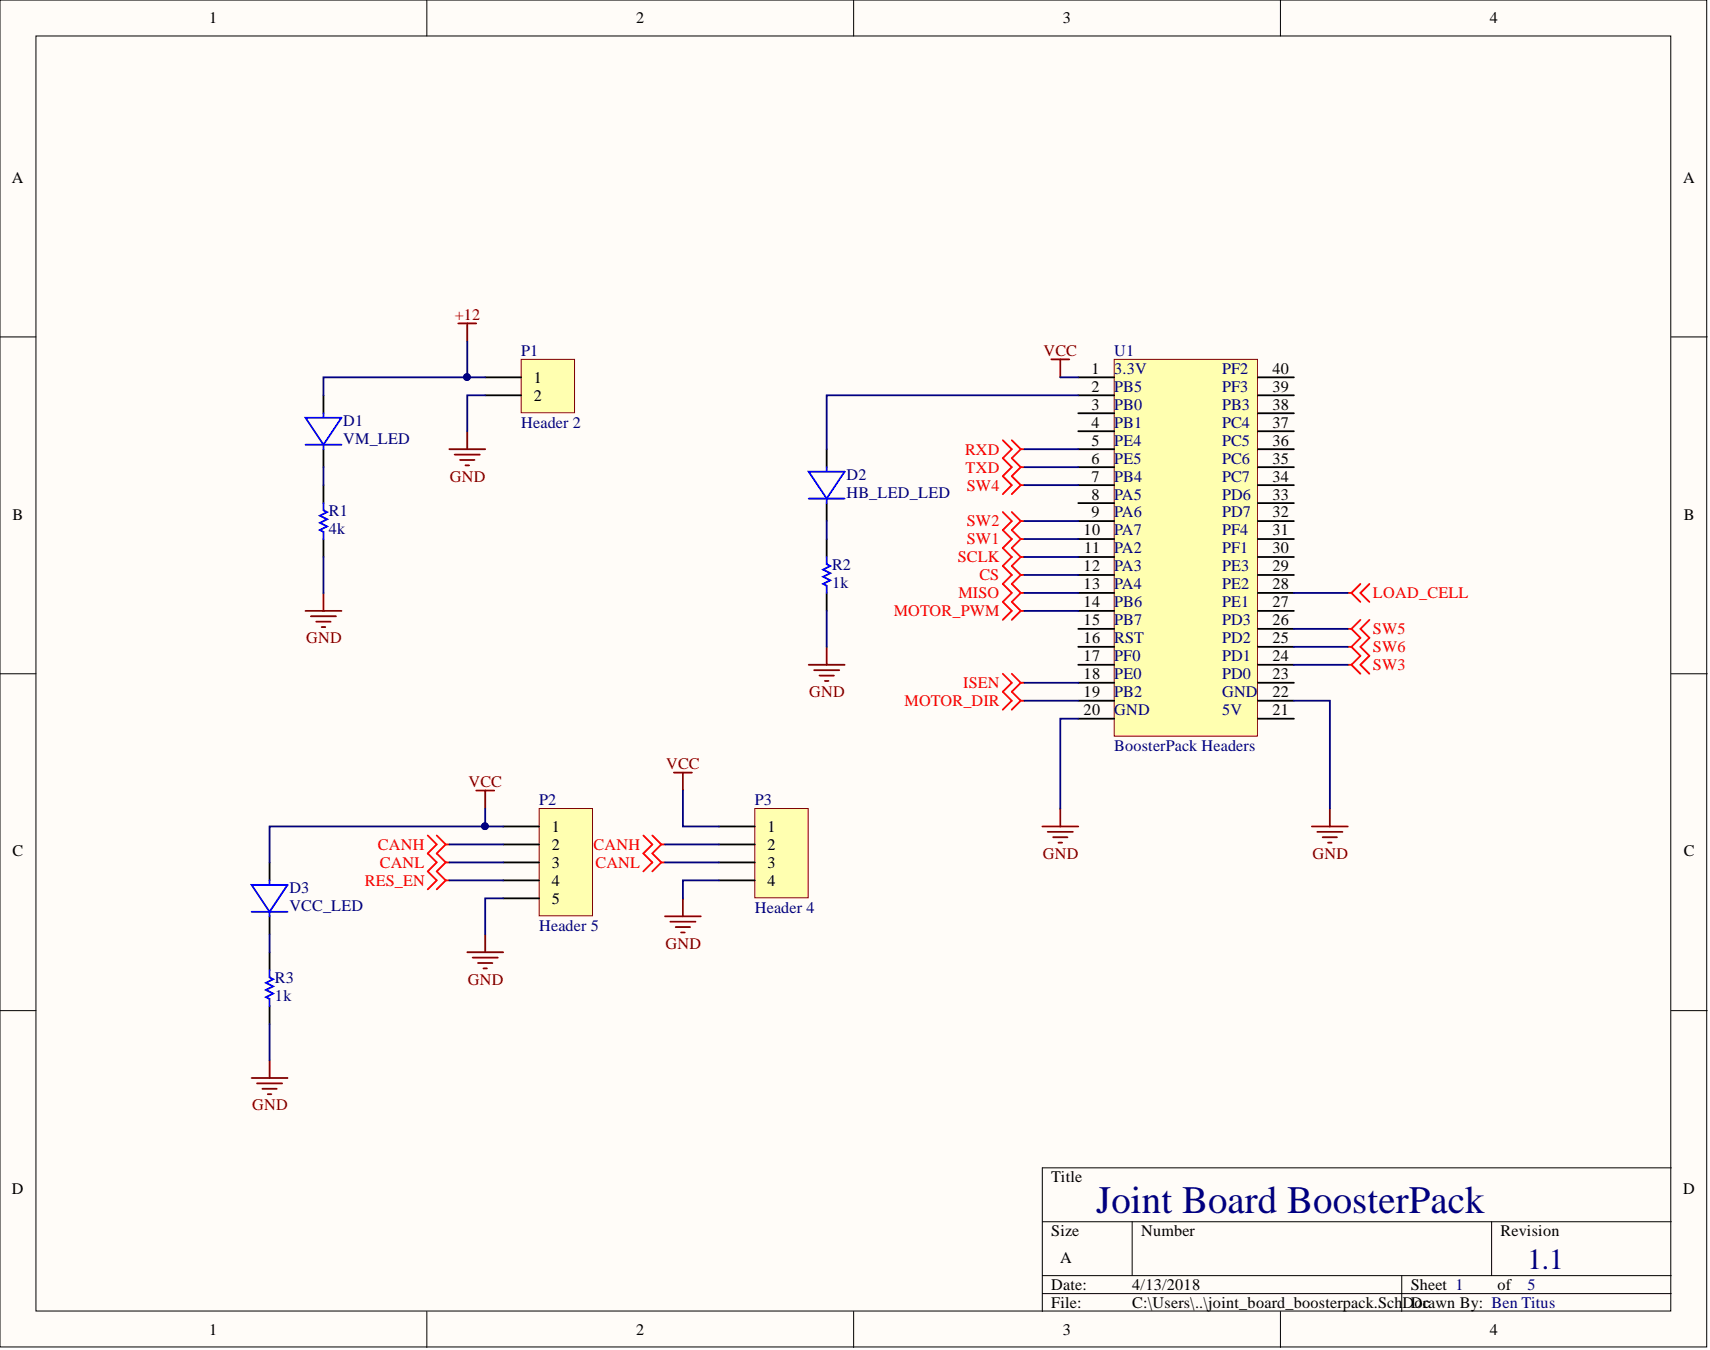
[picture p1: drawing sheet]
<svg xmlns="http://www.w3.org/2000/svg" width="241mm" height="190mm" viewBox="0 0 241 190" stroke-linecap="round" stroke-linejoin="round" font-family="sans-serif">
<g fill="#fffcf8" stroke="#000" stroke-width=".14">
<path d="M0 0h240.8v190.1h-240.8z"/>
<path d="M5.1 5.1h230.7v179.9h-230.7z"/>
</g>
<g fill="none" stroke="#000" stroke-width=".14">
<path d="M60.2 0v5.1M120.5 0v5.1M180.7 0v5.1M0 47.5h5.1M235.8 47.5h5.1M0 95.1h5.1M235.8 95.1h5.1M0 142.6h5.1M235.8 142.6h5.1M147.1 172.4h88.7M159.8 172.4v7.6M210.5 172.4v7.6"/>
<path d="M235.8 164.8h-88.7v20.3M60.2 185.1v5M120.5 185.1v5M147.1 180h88.7M147.1 182.5h88.7M180.7 185.1v5M197.8 180v5.1"/>
</g>
<path d="M64.7 45.6h2.5M65.9 45.6v2.6M148.4 50.7h2.5M149.6 50.7v2.5" fill="none" stroke="#800000" stroke-width=".25"/>
<path d="M157.2 50.7h20.2v53.2h-20.2z" fill="#ffffb0" stroke="#800000" stroke-width=".14"/>
<g fill="none" stroke="#000" stroke-width=".25">
<path d="M152.2 53.2h5M152.2 55.8h5M152.2 58.3h5M177.5 53.2h5.1M177.5 55.8h5.1M177.5 58.3h5.1M152.2 60.9h5M152.2 63.4h5M152.2 65.9h5M152.2 68.5h5M152.2 71h5M152.2 73.5h5"/>
<path d="M152.2 76.1h5M152.2 78.6h5M177.5 60.9h5.1M177.5 63.4h5.1M177.5 65.9h5.1M177.5 68.5h5.1M177.5 71h5.1M177.5 73.5h5.1M177.5 76.1h5.1M177.5 78.6h5.1M152.2 81.1h5M152.2 83.7h5"/>
<path d="M152.2 86.2h5M152.2 88.7h5M152.2 91.3h5M152.2 93.8h5M152.2 96.3h5M152.2 98.9h5M177.5 81.1h5.1M177.5 83.7h5.1M177.5 86.2h5.1M177.5 88.7h5.1M177.5 91.3h5.1M177.5 93.8h5.1"/>
<path d="M177.5 96.3h5.1M177.5 98.9h5.1M152.2 101.4h5M177.5 101.4h5.1"/>
</g>
<path d="M147.1 116.6h5.1M147.8 117.4h3.6M148.6 118.1h2M149.4 118.9h.5M149.6 114.1v2.5M185.1 116.6h5.1M185.9 117.4h3.5M186.6 118.1h2.1M187.4 118.9h.5M187.7 114.1v2.5" fill="none" stroke="#800000" stroke-width=".25"/>
<g fill="none" stroke="#f00" stroke-width=".25">
<path d="M141.5 62.1l1.3 1.3-1.3 1.3 1.3 1.2-1.3 1.3 1.3 1.3-1.3 1.2M141.5 72.3l1.3 1.2-1.3 1.3 1.3 1.3-1.3 1.2 1.3 1.3-1.3 1.3 1.3 1.2-1.3 1.3 1.3 1.3-1.3 1.2 1.3 1.3-1.3 1.3M142.8 62.1l1.2 1.3M142.8 72.3l1.2 1.2M144 63.4l-1.2 1.3 1.2 1.2M144 63.4h.5M144 65.9l-1.2 1.3 1.2 1.3M144 65.9h.5M144 78.6l-1.2 1.3 1.2 1.2M144 76.1l-1.2 1.2 1.2 1.3M144 78.6h.5M144 68.5l-1.2 1.2"/>
<path d="M144 68.5h.5M144 73.5l-1.2 1.3 1.2 1.3M144 73.5h.5M144 76.1h.5M141.5 95.1l1.3 1.2-1.3 1.3 1.3 1.3-1.3 1.2M142.8 95.1l1.2 1.2M144 98.9l-1.2 1.2M144 96.3l-1.2 1.3 1.2 1.3M144 98.9h.5M144 81.1l-1.2 1.3 1.2 1.3M144 81.1h.5M144 83.7l-1.2 1.2 1.2 1.3"/>
<path d="M144 83.7h.5M144 86.2l-1.2 1.3M144 86.2h.5M144 96.3h.5M190.2 83.7h.5M190.2 91.3h.5M190.2 88.7h.5M190.2 93.8h.5M190.7 91.3l1.3 1.2-1.3 1.3M190.7 88.7l1.3 1.3-1.3 1.3M190.7 93.8l1.3 1.3M190.7 83.7l1.3 1.2"/>
<path d="M192 87.5l-1.3 1.2M192 82.4l-1.3 1.3M193.2 87.5l-1.2 1.2 1.2 1.3-1.2 1.3 1.2 1.2-1.2 1.3 1.2 1.3M193.2 82.4l-1.2 1.3 1.2 1.2"/>
</g>
<path d="M73.5 50.7h7.6v7.5h-7.6z" fill="#ffffb0" stroke="#800000" stroke-width=".14"/>
<g fill="none" stroke="#000" stroke-width=".25">
<path d="M45.6 55.8v2.5M68.5 53.2h5M68.5 55.8h5M45.6 63.4v2.5M45.6 68.5v2.5M45.6 76.1v2.5M116.7 63.4v2.5M116.7 71v2.5M116.7 76.1v2.5M116.7 83.7v2.5M38 121.7v2.5M38 129.3v2.5"/>
<path d="M38 134.4v2.5M38 142v2.5"/>
</g>
<g fill="none" stroke="#800000" stroke-width=".25">
<path d="M63.4 63.4h5.1M64.2 64.1h3.5M64.9 64.9h2M65.7 65.7h.5M65.9 60.9v2.5M43.1 86.2h5.1M43.9 87h3.5M44.6 87.7h2.1M45.4 88.5h.5M45.6 83.7v2.5M114.1 93.8h5.1M114.9 94.6h3.5"/>
<path d="M115.6 95.3h2.1M116.4 96.1h.5M116.7 91.3v2.5M67.2 111.6h2.5M68.5 111.6v2.5M35.5 152.1h5.1M36.3 152.9h3.5M37 153.6h2.1M37.8 154.4h.5M38 149.6v2.5"/>
</g>
<path d="M60.4 117.9l1.2 1.3-1.2 1.2 1.2 1.3-1.2 1.3 1.2 1.2-1.2 1.3M61.6 117.9l1.3 1.3M62.9 119.2l-1.3 1.2 1.3 1.3M62.9 119.2h.5M62.9 121.7l-1.3 1.3 1.3 1.2M62.9 121.7h.5M62.9 124.2l-1.3 1.3M62.9 124.2h.5" fill="none" stroke="#f00" stroke-width=".25"/>
<g fill="none" stroke="#00f" stroke-width=".25">
<path d="M43.1 59h5.1l-2.6 3.8zM45.6 58.3v.5M43.1 62.8h5.1M45.6 71v1l.6 .3-1.1 .5 1.1 .5-1.1 .5 1.1 .5-1.1 .5 .5 .2v1.1M45.6 62.9v.5M114.1 66.6h5.1l-2.5 3.8zM114.1 70.4h5.1M116.7 78.6v1l.5 .3-1.1 .5 1.1 .5-1.1 .5 1.1 .5-1.1 .5 .6 .3v1M116.7 65.9v.5M116.7 70.5v.5M35.5 124.9h5.1l-2.6 3.8zM35.5 128.7h5.1"/>
<path d="M38 136.9v1l.5 .3-1 .5 1 .5-1 .5 1 .5-1 .5 .5 .3v1M38 124.2v.5M38 128.8v.5"/>
</g>
<path d="M76.1 114.1h7.5v15.1h-7.5z" fill="#ffffb0" stroke="#800000" stroke-width=".14"/>
<path d="M71 116.6h5.1M71 119.2h5.1M71 121.7h5.1M71 124.2h5.1M71 126.8h5.1" fill="none" stroke="#000" stroke-width=".25"/>
<path d="M65.9 134.4h5.1M66.7 135.1h3.5M67.5 135.9h2M68.2 136.7h.5M68.5 131.8v2.6" fill="none" stroke="#800000" stroke-width=".25"/>
<path d="M106.5 114.1h7.5v12.6h-7.5z" fill="#ffffb0" stroke="#800000" stroke-width=".14"/>
<path d="M101.4 116.6h5.1M101.4 119.2h5.1M101.4 121.7h5.1M101.4 124.2h5.1" fill="none" stroke="#000" stroke-width=".25"/>
<path d="M95.1 109h2.5M96.4 109v2.6M93.8 129.3h5.1M94.6 130.1h3.5M95.4 130.8h2M96.1 131.6h.5M96.4 126.8v2.5" fill="none" stroke="#800000" stroke-width=".25"/>
<path d="M90.8 117.9l1.3 1.3-1.3 1.2 1.3 1.3-1.3 1.3M92.1 117.9l1.2 1.3M93.3 119.2l-1.2 1.2 1.2 1.3M93.3 119.2h.5M93.3 121.7l-1.2 1.3M93.3 121.7h.5" fill="none" stroke="#f00" stroke-width=".25"/>
<g fill="none" stroke="#000080" stroke-width=".25">
<path d="M65.9 48.2v5h2.6M65.9 53.2h-20.3v2.6M68.5 55.8h-2.6v5.1M149.6 53.2h2.6M152.2 55.8h-35.5v7.6M45.6 65.9v2.6M45.6 78.6v5.1M116.7 73.5v2.6M144.5 65.9h7.7M144.5 63.4h7.7M144.5 76.1h7.7M144.5 78.6h7.7"/>
<path d="M144.5 73.5h7.7M144.5 68.5h7.7M116.7 86.2v5.1M144.5 83.7h7.7M144.5 86.2h7.7M144.5 81.1h7.7M144.5 96.3h7.7M144.5 98.9h7.7M182.6 98.9h5.1v15.2M182.6 83.7h7.6M182.6 91.3h7.6M182.6 88.7h7.6"/>
<path d="M182.6 93.8h7.6M63.4 119.2h7.6M68.5 114.1v2.5h2.5M68.5 116.6h-30.5v5.1M93.8 119.2h7.6M96.4 111.6v5h5M152.2 101.4h-2.6v12.7M38 131.8v2.6M63.4 124.2h7.6M63.4 121.7h7.6M71 126.8h-2.5v5M93.8 121.7h7.6"/>
<path d="M101.4 124.2h-5v2.6M38 144.5v5.1"/>
</g>
<g fill="#000080" stroke="#000080" stroke-width=".14">
<circle cx="68.4" cy="116.6" r=".47"/>
<circle cx="65.9" cy="53.2" r=".47"/>
</g>
<text font-size="5.5" fill="#000080" x="154.7" y="171.2">Joint Board BoosterPack</text>
<text font-size="4.1" fill="#000080" x="215.6" y="179.1">1.1</text>
<g font-size="2.3">
<text x="29.5" y="3.3">1</text>
<text x="89.8" y="3.3">2</text>
<text x="150" y="3.3">3</text>
<text x="210.2" y="3.3">4</text>
<text x="1.7" y="25.8">A</text>
<text x="237.5" y="25.8">A</text>
<text x="154" y="52.7">1</text>
<text x="179.5" y="52.7">40</text>
<text x="75.3" y="54">1</text>
<text x="75.3" y="56.5">2</text>
<text x="154" y="55.3">2</text>
<text x="154" y="57.8">3</text>
<text x="179.5" y="57.8">38</text>
<text x="179.5" y="55.3">39</text>
<text x="154" y="60.3">4</text>
<text x="154" y="62.9">5</text>
<text x="154" y="65.4">6</text>
<text x="179.5" y="65.4">35</text>
<text x="179.5" y="62.9">36</text>
<text x="179.5" y="60.3">37</text>
<text x="154" y="68">7</text>
<text x="154" y="70.5">8</text>
<text x="179.5" y="70.5">33</text>
<text x="179.5" y="68">34</text>
<text x="1.8" y="73.4">B</text>
<text x="152.9" y="75.6">10</text>
<text x="154" y="73">9</text>
<text x="179.5" y="75.6">31</text>
<text x="179.5" y="73">32</text>
<text x="237.6" y="73.4">B</text>
<text x="152.9" y="80.6">12</text>
<text x="152.9" y="83.2">13</text>
<text x="153" y="78.1">11</text>
<text x="179.5" y="83.2">28</text>
<text x="179.5" y="80.6">29</text>
<text x="179.5" y="78.1">30</text>
<text x="152.9" y="85.7">14</text>
<text x="152.9" y="88.2">15</text>
<text x="179.5" y="88.2">26</text>
<text x="179.5" y="85.7">27</text>
<text x="152.9" y="90.8">16</text>
<text x="152.9" y="93.3">17</text>
<text x="152.9" y="95.8">18</text>
<text x="179.5" y="95.8">23</text>
<text x="179.5" y="93.3">24</text>
<text x="179.5" y="90.8">25</text>
<text x="152.9" y="98.4">19</text>
<text x="152.9" y="100.9">20</text>
<text x="179.5" y="100.9">21</text>
<text x="179.5" y="98.4">22</text>
<text x="77.9" y="117.4">1</text>
<text x="77.9" y="119.9">2</text>
<text x="108.3" y="117.4">1</text>
<text x="108.3" y="119.9">2</text>
<text x="1.8" y="120.9">C</text>
<text x="77.9" y="122.5">3</text>
<text x="77.9" y="125">4</text>
<text x="108.3" y="122.5">3</text>
<text x="108.3" y="125">4</text>
<text x="237.6" y="120.9">C</text>
<text x="77.9" y="127.5">5</text>
<text x="148.4" y="166.8">Title</text>
<text x="1.7" y="168.4">D</text>
<text x="237.5" y="168.4">D</text>
<text x="148.4" y="174.4">Size</text>
<text x="149.6" y="178.2">A</text>
<text x="161" y="174.4">Number</text>
<text x="211.7" y="174.4">Revision</text>
<text x="148.4" y="182">Date:</text>
<text x="148.4" y="184.6">File:</text>
<text x="159.8" y="182">4/13/2018</text>
<text x="159.8" y="184.6">C:\Users\..\joint_board_boosterpack.Sch</text>
<text x="197.9" y="184.6">DDc</text>
<text x="199.1" y="182">Sheet 1</text>
<text x="199.6" y="184.6">orawn By: Ben Titus</text>
<text x="211.3" y="182">of</text>
<text x="29.5" y="188.4">1</text>
<text x="89.8" y="188.4">2</text>
<text x="150" y="188.4">3</text>
<text x="210.2" y="188.4">4</text>
</g>
<g font-size="2.3" fill="#800000">
<text x="64.2" y="45.1">+12</text>
<text x="147.3" y="50.2">VCC</text>
<text x="63.5" y="68">GND</text>
<text x="43.2" y="90.8">GND</text>
<text x="114.2" y="98.4">GND</text>
<text x="66.1" y="111">VCC</text>
<text x="94" y="108.5">VCC</text>
<text x="147.2" y="121.2">GND</text>
<text x="185.2" y="121.2">GND</text>
<text x="93.9" y="133.9">GND</text>
<text x="66" y="138.9">GND</text>
<text x="35.6" y="156.7">GND</text>
</g>
<g font-size="2.3" fill="#000080">
<text x="73.5" y="50.2">P1</text>
<text x="157.2" y="52.7">3.3V</text>
<text x="157.2" y="50.2">U1</text>
<text x="172.4" y="52.7">PF2</text>
<text x="157.2" y="55.3">PB5</text>
<text x="157.2" y="57.8">PB0</text>
<text x="172.4" y="57.8">PB3</text>
<text x="172.4" y="55.3">PF3</text>
<text x="48.4" y="60.1">D1</text>
<text x="48.4" y="62.6">VM_LED</text>
<text x="73.5" y="60.3">Header 2</text>
<text x="157.2" y="60.3">PB1</text>
<text x="157.2" y="62.9">PE4</text>
<text x="157.2" y="65.4">PE5</text>
<text x="172.4" y="65.4">PC6</text>
<text x="172.4" y="62.9">PC5</text>
<text x="172.4" y="60.3">PC4</text>
<text x="119.4" y="67.7">D2</text>
<text x="119.4" y="70.2">HB_LED_LED</text>
<text x="157.2" y="68">PB4</text>
<text x="157.2" y="70.5">PA5</text>
<text x="172.4" y="70.5">PD6</text>
<text x="172.4" y="68">PC7</text>
<text x="46.4" y="72.8">R1</text>
<text x="46.4" y="75.3">4k</text>
<text x="157.2" y="73">PA6</text>
<text x="157.2" y="75.6">PA7</text>
<text x="172.4" y="75.6">PF4</text>
<text x="172.4" y="73">PD7</text>
<text x="117.4" y="80.4">R2</text>
<text x="117.4" y="82.9">1k</text>
<text x="157.2" y="78.1">PA2</text>
<text x="157.2" y="80.6">PA3</text>
<text x="157.2" y="83.2">PA4</text>
<text x="172.4" y="83.2">PE2</text>
<text x="172.4" y="80.6">PE3</text>
<text x="172.4" y="78.1">PF1</text>
<text x="157.2" y="85.7">PB6</text>
<text x="157.2" y="88.2">PB7</text>
<text x="172.4" y="88.2">PD3</text>
<text x="172.4" y="85.7">PE1</text>
<text x="157.2" y="90.8">RST</text>
<text x="157.2" y="93.3">PF0</text>
<text x="157.2" y="95.8">PE0</text>
<text x="172.4" y="95.8">PD0</text>
<text x="172.4" y="93.3">PD1</text>
<text x="172.4" y="90.8">PD2</text>
<text x="157.2" y="100.9">GND</text>
<text x="157.2" y="98.4">PB2</text>
<text x="172.4" y="100.9">5V</text>
<text x="172.4" y="98.4">GND</text>
<text x="157.2" y="106">BoosterPack Headers</text>
<text x="76.1" y="113.6">P2</text>
<text x="106.5" y="113.6">P3</text>
<text x="40.8" y="126">D3</text>
<text x="40.8" y="128.5">VCC_LED</text>
<text x="76.1" y="131.3">Header 5</text>
<text x="106.5" y="128.8">Header 4</text>
<text x="38.8" y="138.7">R3</text>
<text x="38.8" y="141.2">1k</text>
<text x="215.6" y="182">5</text>
</g>
<g font-size="2.3" fill="#f00">
<text x="136.2" y="64.1">RXD</text>
<text x="136.3" y="66.7">TXD</text>
<text x="136.4" y="69.2">SW4</text>
<text x="136.4" y="74.3">SW2</text>
<text x="136.4" y="76.8">SW1</text>
<text x="135.2" y="79.4">SCLK</text>
<text x="138.2" y="81.9">CS</text>
<text x="126.1" y="87">MOTOR_PWM</text>
<text x="135.2" y="84.4">MISO</text>
<text x="193.7" y="89.5">SW5</text>
<text x="193.7" y="84.4">LOAD_CELL</text>
<text x="193.7" y="92">SW6</text>
<text x="193.7" y="94.6">SW3</text>
<text x="127.6" y="99.6">MOTOR_DIR</text>
<text x="135.9" y="97.1">ISEN</text>
<text x="53.3" y="119.9">CANH</text>
<text x="83.8" y="119.9">CANH</text>
<text x="51.5" y="125">RES_EN</text>
<text x="53.6" y="122.5">CANL</text>
<text x="84" y="122.5">CANL</text>
</g>
</svg>
